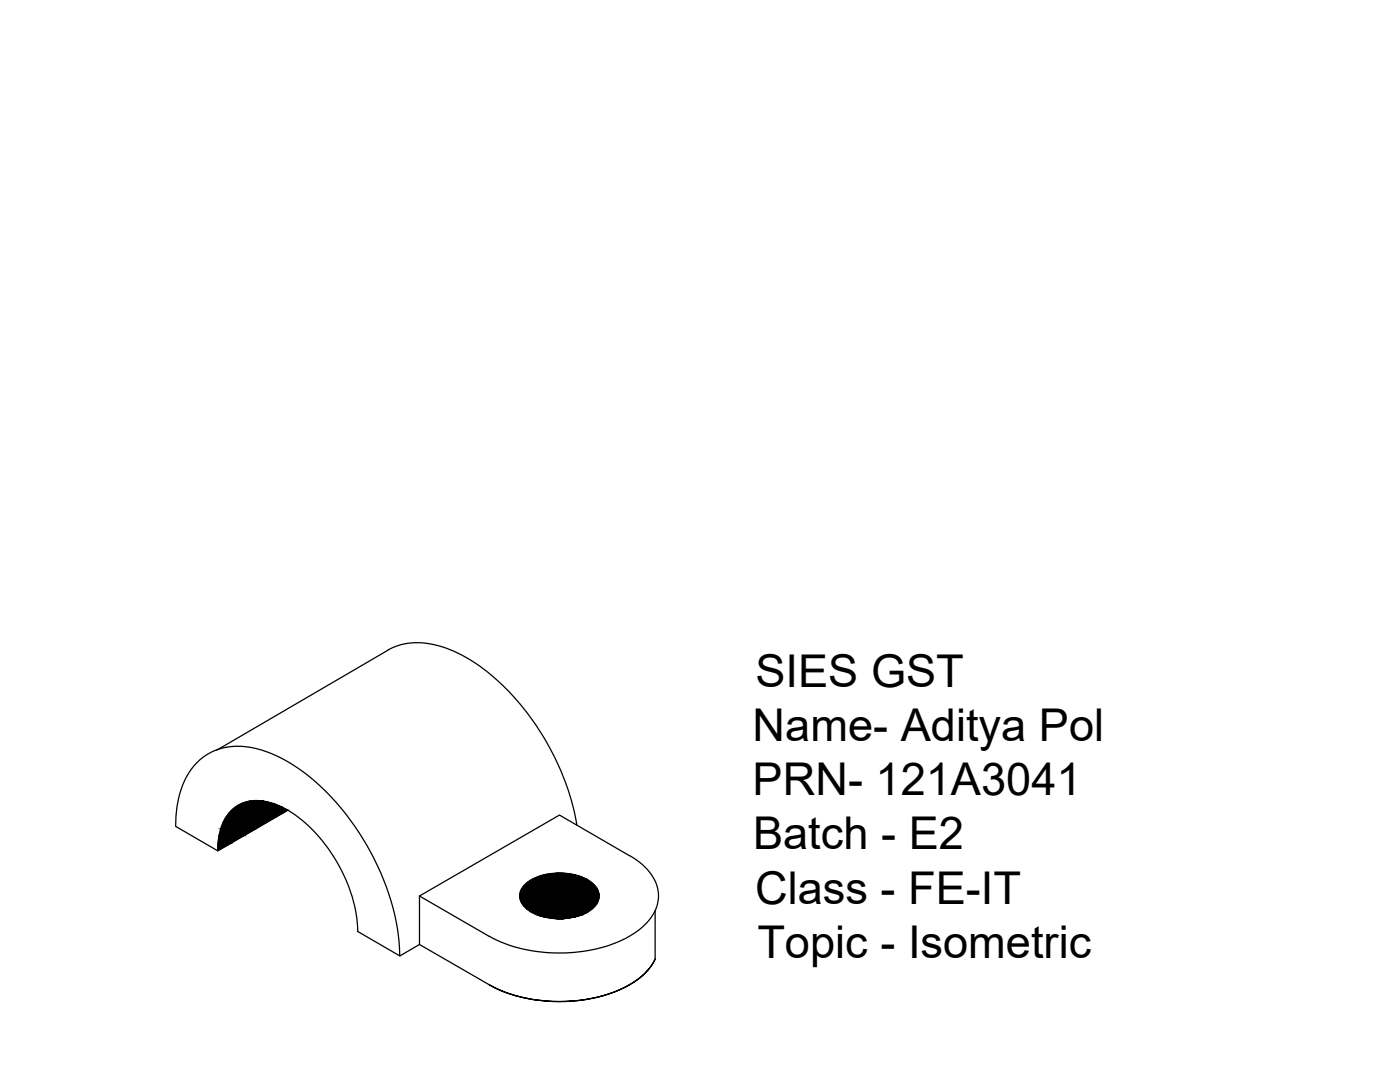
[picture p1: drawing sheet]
<svg xmlns="http://www.w3.org/2000/svg" width="279mm" height="216mm" viewBox="0 0 279 216" stroke-linecap="round" stroke-linejoin="round" font-family="sans-serif">
<!-- layer: PDF_0 -->
<g fill="#000" stroke="#000" stroke-width=".2">
<path d="M43.8 166.7h4.9l-2.5 1.5zM111 174.3h1.6zM110.2 183.3h2.9z"/>
<path d="M50.5 159.8l2.2 .1zM49.7 159.9h3z"/>
<path d="M49.7 159.9l3.7 .1-.7-.1zM49.3 160l.4-.1 3.7 .1z"/>
<path d="M43.8 166.7l-.3 1.5h2.7zM43.5 168.2h2.7l-2.7 1.6z"/>
<path d="M44.1 165.4l4.6 1.3 2.3-1.3zM44.1 165.4l4.6 1.3h-4.9z"/>
<path d="M44.5 164.2l6.5 1.2 2.1-1.2zM44.5 164.2l6.5 1.2h-6.9z"/>
<path d="M49.3 160l4.8 .2-.7-.2zM48.6 160.2l.7-.2 4.8 .2z"/>
<path d="M48.6 160.2l6.1 .2-.6-.2zM48.2 160.4l.4-.2 6.1 .2z"/>
<path d="M48.2 160.4l7.2 .3-.7-.3zM47.6 160.7l.6-.3 7.2 .3z"/>
<path d="M45.1 163.1l8 1.1 1.9-1.1zM45.1 163.1l8 1.1h-8.6z"/>
<path d="M47.6 160.7l8.5 .2-.7-.2zM47.2 160.9l.4-.2 8.5 .2z"/>
<path d="M47.2 160.9l9.6 .4-.7-.4zM46.7 161.3l.5-.4 9.6 .4z"/>
<path d="M45.8 162.2l9.2 .9 1.6-.9zM45.8 162.2l9.2 .9h-9.9z"/>
<path d="M46.7 161.3l10.7 .4-.6-.4zM46.3 161.7l.4-.4 10.7 .4z"/>
<path d="M46.3 161.7l10.3 .5 .8-.5zM46.3 161.7l10.3 .5h-10.8z"/>
<path d="M111 174.3h2.1zM110.2 174.3h2.9z"/>
<path d="M110.2 174.3l3.6 .1zM109.7 174.4l.5-.1 3.6 .1z"/>
<path d="M109.7 174.4l4.6 .1zM109 174.5h5.3z"/>
<path d="M109 174.5l5.9 .1-.6-.1zM108.5 174.6l.5-.1 5.9 .1z"/>
<path d="M108.5 174.6l6.9 .2-.5-.2zM107.9 174.8l.6-.2 6.9 .2z"/>
<path d="M107.9 174.8l8.1 .2-.6-.2zM107.4 175l.5-.2 8.1 .2z"/>
<path d="M107.4 175l9 .2-.4-.2zM106.9 175.2l.5-.2 9 .2z"/>
<path d="M106.9 175.2l10.1 .2-.6-.2zM106.4 175.4l.5-.2 10.1 .2z"/>
<path d="M106.4 175.4l10.9 .2-.3-.2zM106 175.6l.4-.2 10.9 .2z"/>
<path d="M106 175.6l11.8 .3-.5-.3zM105.6 175.9l.4-.3 11.8 .3z"/>
<path d="M105.6 175.9l12.5 .3-.3-.3zM105.2 176.2l.4-.3 12.5 .3z"/>
<path d="M105.2 176.2l13.2 .3-.3-.3zM105.2 176.2l13.2 .3h-13.5z"/>
<path d="M104.9 176.5l13.8 .3-.3-.3zM104.6 176.8l.3-.3 13.8 .3z"/>
<path d="M104.6 176.8l14.4 .3-.3-.3zM104.6 176.8l14.4 .3h-14.6z"/>
<path d="M104.4 177.1l14.8 .3-.2-.3zM104.4 177.1l14.8 .3h-15.1z"/>
<path d="M104.1 177.4l15.3 .3-.2-.3zM104.1 177.4l15.3 .3h-15.4z"/>
<path d="M104 177.7l15.5 .4-.1-.4zM104 177.7l15.5 .4h-15.7z"/>
<path d="M104 179.8l15.2 .4 .2-.4zM104 179.8l15.2 .4h-15.1z"/>
<path d="M103.8 178.1l15.8 .3-.1-.3zM103.8 178.1l15.8 .3h-15.8z"/>
<path d="M103.8 179.5l15.6 .3 .1-.3zM103.8 179.5l15.6 .3h-15.4z"/>
<path d="M103.8 178.4l15.8 .4v-.4zM103.8 178.4l15.8 .4h-15.8z"/>
<path d="M103.8 178.8l15.8 .3v-.3zM103.8 178.8l15.8 .3h-15.8z"/>
<path d="M103.8 179.1l15.7 .4 .1-.4zM103.8 179.1l15.7 .4h-15.7z"/>
<path d="M110.2 183.3h2.4zM111 183.3h1.6z"/>
<path d="M109.7 183.2l3.4 .1 .7-.1zM109.7 183.2l3.4 .1z"/>
<path d="M109 183.1l4.8 .1 .5-.1zM109 183.1l4.8 .1z"/>
<path d="M108.5 182.9l5.8 .2 .6-.2zM108.5 182.9l5.8 .2h-5.3z"/>
<path d="M107.9 182.8l7 .1 .5-.1zM107.9 182.8l7 .1h-6.4z"/>
<path d="M107.4 182.6l8 .2 .6-.2zM107.4 182.6l8 .2h-7.5z"/>
<path d="M106.9 182.4l9.1 .2 .4-.2zM106.9 182.4l9.1 .2h-8.6z"/>
<path d="M106.4 182.2l10 .2 .6-.2zM106.4 182.2l10 .2h-9.5z"/>
<path d="M106 182l11 .2 .3-.2zM106 182l11 .2h-10.6z"/>
<path d="M105.6 181.7l11.7 .3 .5-.3zM105.6 181.7l11.7 .3h-11.3z"/>
<path d="M105.2 181.4l12.6 .3 .3-.3zM105.2 181.4l12.6 .3h-12.2z"/>
<path d="M104.9 181.1l13.2 .3 .3-.3zM104.9 181.1l13.2 .3h-12.9z"/>
<path d="M104.6 180.8l13.8 .3 .3-.3zM104.6 180.8l13.8 .3h-13.5z"/>
<path d="M104.4 180.5l14.3 .3 .3-.3zM104.4 180.5l14.3 .3h-14.1z"/>
<path d="M104.1 180.2l14.9 .3 .2-.3zM104.1 180.2l14.9 .3h-14.6z"/>
</g>
<path d="M77.3 129.8a13.6 13.6 0 0 1 11.8-.4 38.1 38.1 0 0 1 16.6 13.6 51.5 51.5 0 0 1 9.4 21.6M77.4 129.8l-34.1 19.9M35.1 164.9a18 18 0 0 1 4.1-12.6 12 12 0 0 1 12.1-2.9 30.1 30.1 0 0 1 13.8 8.6 51.4 51.4 0 0 1 14.6 30l.1 2.7M43.4 169.7a10.3 10.3 0 0 1 3.7-8.7 8.4 8.4 0 0 1 8.2-.4 27.1 27.1 0 0 1 12.5 12.3 28.6 28.6 0 0 1 3.6 13l8.4 4.8 3.9-2.2M57.4 161.7l-13.9 8.1-8.4-4.9M83.7 178.8l14 8.1M104.7 176.6a10.9 10.9 0 0 1 9.3-2.2 6.7 6.7 0 0 1 5.4 3.4 3.3 3.3 0 0 1-1.6 3.9 12 12 0 0 1-12.7-.4 3 3 0 0 1-.4-4.7zM125.6 170.7a10.3 10.3 0 0 1 5.8 7.5 8.5 8.5 0 0 1-3.8 7.3 26.2 26.2 0 0 1-16 4.7 28.3 28.3 0 0 1-14-3.4M125.6 170.7l-13.9-8.1-28 16.2v9.7l14 8M130.7 181.7v9.7a13.1 13.1 0 0 1-7 6.1 31.3 31.3 0 0 1-26.1-1 31.4 31.4 0 0 0 22.8 2.2 17.8 17.8 0 0 0 8.9-5.2l1.4-2.1" fill="none" stroke="#000" stroke-width=".25"/>
<g font-size="9">
<text x="150.8" y="137.1">SIES GST</text>
<text x="150.2" y="147.8">Name- Aditya Pol</text>
<text x="150.2" y="158.6">PRN- 121A3041</text>
<text x="150.3" y="169.4">Batch - E2</text>
<text x="150.7" y="180.3">Class - FE-IT</text>
<text x="151.2" y="191.1">Topic - Isometric</text>
</g>
</svg>
